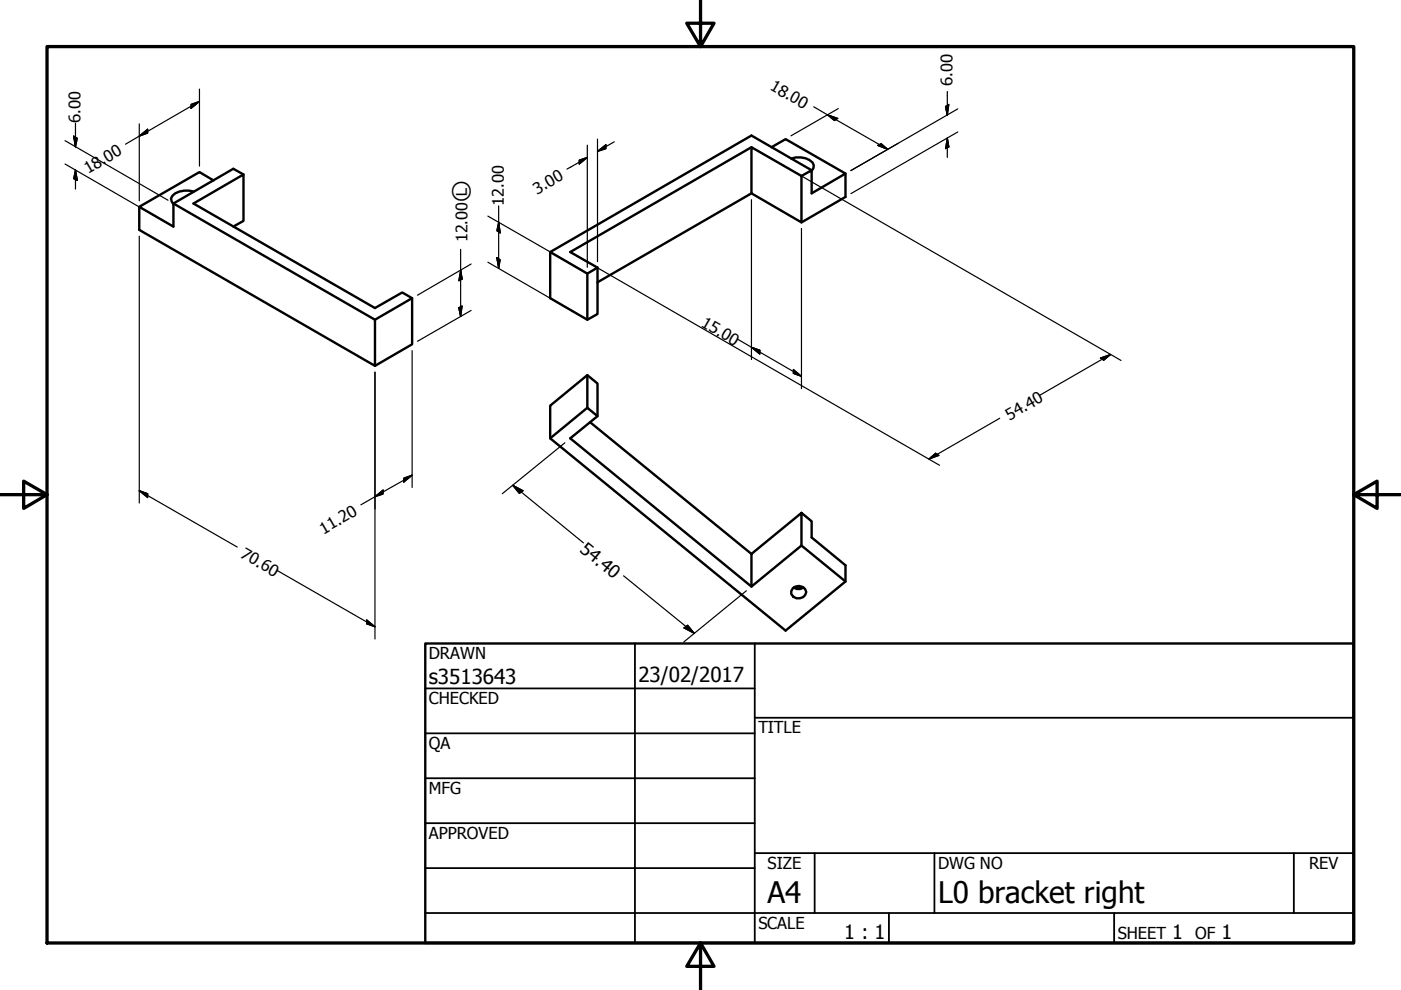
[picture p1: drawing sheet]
<svg xmlns="http://www.w3.org/2000/svg" width="297mm" height="210mm" viewBox="0 0 297 210" stroke-linecap="round" stroke-linejoin="round" font-family="sans-serif">
<!-- layer: Visible (ANSI) -->
<g fill="none" stroke="#000" stroke-width=".51">
<path d="M51.6 37l-2.1-1.2-12.7 7.4v4.8l-7.3-4.1 12.8-7.4 3 1.8M159.3 31.2l10.6 6.1v9.9l-10.6-6.2zM159.3 31.2l-38.4 22.2 5.8 3.3-2.2 1.3-7.9-4.6M163.6 31.2l3-1.7 12.7 7.3-7.2 4.2v-4.9l-2.2 1.2M167.8 33.6a4.5 4.5 0 0 1 4.5 .9l.2 .5v.7l-.4 .5M172.1 36.1l-12.8-7.4-42.7 24.7v9.8l7.9 4.6 2.2-1.2v-9.9M179.3 36.8v5l-9.4 5.4M36.8 43.2l42.7 24.6v9.8l-50-28.9v-4.8M41.1 40.6a4.8 4.8 0 0 0-4.5 .9l-.3 .6 .1 .6 .4 .6M49.5 48l2.1-1.2v-9.8l-10.6 6.2 38.5 22.1 5.8-3.3 2.1 1.2-7.9 4.6M124.5 58v9.8M159.3 41l-32.6 18.9"/>
<path d="M87.4 63.2v9.8l-7.9 4.6M124.5 79.5v7M125.1 89.5l34.2 27.9M126.7 88.2l-2.2-1.7-7.9 6.4M159.3 117.4l10.6-8.7v7l-10.6 8.7zM169.9 108.7l2.2 1.8v3.5l7.2 5.9v3.4l-12.7 10.4-50-40.8v-6.9l7.9-6.5 2.2 1.8v6.9l-5.8 4.7 38.4 31.5M169.9 115.7l9.4 7.6M168.1 124.7a1.7 1.7 0 0 1 2.8 .8 1.7 1.7 0 0 1-1.4 1.4 1.7 1.7 0 0 1-1.7-.9v-.7zM168.3 124.6l.6 .3h.8l.7-.3M168.3 124.6l1 .1 1-.1"/>
</g>
<!-- layer: Border (ANSI) -->
<path d="M148.5 -.1v10l-2.9-5h5.8l-2.9 5M10 9.9h277v190h-277zM0 104.9h10l-5-2.9v5.8l5-2.9M287 104.9l5 2.9v-5.8l-5 2.9h10M148.5 199.9l2.9 5h-5.8l2.9-5v10" fill="none" stroke="#000" stroke-width=".7"/>
<!-- layer: Title (ANSI) -->
<g fill="none" stroke="#000" stroke-width=".38">
<path d="M134.6 136.4v63.5M160 136.4v63.5M90.2 146h69.8M90.2 155.5h69.8M160 152.2h127M90.2 165h69.8M90.2 174.5h69.8M90.2 193.6h196.8M90.2 184.1h69.8M160 180.9h127M172.7 180.9v12.7M188.5 193.6v6.3"/>
<path d="M198.1 180.9v12.7M236.2 193.6v6.3M274.3 180.9v12.7"/>
</g>
<path d="M90.2 136.4h196.8v63.5h-196.8z" fill="none" stroke="#000" stroke-width=".51"/>
<!-- layer: Dimension (ANSI) -->
<g fill="none" stroke="#000" stroke-width=".25">
<path d="M42.3 18.9v16.3M200.9 19.4v5M13.8 29.8l21.8 12.7M13.8 34.8l21.8 12.6M15.6 28.9l.8 .4-.4 1.9zM16 36l.4 2.3-.8-.4zM16 26.1v5.1M16 36v4.1M29.5 28.9l1.8-1.5v.8zM29.5 26.3v16.3M40.5 22.1l1.8-.6-1.8 1.5zM42.3 21.5l-15.7 9.1"/>
<path d="M122.8 33.9l1.7-.5-1.7 1.4zM124.5 33.4l-4.3 2.4M124.5 30.8v25.9M126.7 32.1l1.8-1.4v.8zM126.7 29.5v26M130.2 30.1l-3.5 2M160.5 31.8l77.2 44.6M172.5 22.6l15.7 9.1M175.5 24.4l2.1 .7-.7 .5zM177.7 23l-10 5.8M186.1 30.8l.7-.3 1.4 1.2zM200.5 22.6l.7-.5-.3 2.3z"/>
<path d="M200.9 29.3l.3 1.9-.7 .3zM200.9 29.3v4.1M203.1 23.1l-22.7 13.1M203.1 28l-22.7 13.1M29.5 50.1v56.6M97.7 57.3l.3 1.9-.7 .3zM97.7 52.9v14.2M99.9 56l-11.4 6.6M103.4 45.8l20 11.5M103.4 55.6l20 11.6M105.3 54.6l.7 .5-.3 1.8zM105.7 47.1l.3 2.3-.7-.5z"/>
<path d="M105.7 43.7v13.2M122 54.1l77.2 44.6M159.3 42.3v33.9M169.9 48.4v34M79.5 78.9v56.6M87.4 74.3v29M97.3 65.2l.7-.3-.3 2.2zM99.9 65.8l-11.4 6.6M156.4 71.9l13.5 7.9M159.3 73.6l1.8 .7v.8zM168.2 78.3l1.7 1.5-1.7-.6zM233.3 75.9l2.2-.7-1.5 1.2z"/>
<path d="M235.5 75.2l-15 8.6M119.8 93.9l-13.3 10.8M197 97.3l1.4-1.2 .7 .5zM212 88.7l-15 8.6M29.5 104l1.8 .7v.8zM29.5 104l20.8 12M79.5 105.3l1.7-1.4v.8zM85.6 101.4l1.8-.7-1.8 1.5zM87.4 100.7l-10.9 6.3M108.7 102.9l2.2 1.1-.8 .6zM108.7 102.9l15 12.2M58.7 120.9l20.8 12"/>
<path d="M77.7 131.4l1.8 1.5-1.8-.7zM132.2 122.1l15 12.2M145 133.1l.8-.5 1.4 1.7zM158.2 125.3l-13.2 10.8"/>
</g>
<g fill="#000" stroke="#000" stroke-width=".25">
<path d="M15.6 28.9l.4 2.3zM15.6 28.9l.8 .4-.4 1.9zM16 36l.4 2.3zM16 36l.4 2.3-.8-.4zM29.5 28.9l1.8-1.5zM29.5 28.9l1.8-1.5v.8zM40.5 23l1.8-1.5zM40.5 22.1l1.8-.6-1.8 1.5zM122.8 34.8l1.7-1.4zM122.8 33.9l1.7-.5-1.7 1.4zM126.7 32.1l1.8-1.4zM126.7 32.1l1.8-1.4v.8z"/>
<path d="M175.5 24.4l2.1 .7zM175.5 24.4l2.1 .7-.7 .5zM186.1 30.8l2.1 .9zM186.1 30.8l.7-.3 1.4 1.2zM200.5 22.6l.4 1.8zM200.5 22.6l.7-.5-.3 2.3zM200.9 29.3l.3 1.9zM200.9 29.3l.3 1.9-.7 .3zM97.7 57.3l.3 1.9zM97.7 57.3l.3 1.9-.7 .3zM105.3 54.6l.4 2.3zM105.3 54.6l.7 .5-.3 1.8z"/>
<path d="M105.7 47.1l.3 2.3zM105.7 47.1l.3 2.3-.7-.5zM97.3 65.2l.4 1.9zM97.3 65.2l.7-.3-.3 2.2zM159.3 73.6l1.8 .7zM159.3 73.6l1.8 .7v.8zM168.2 79.2l1.7 .6zM168.2 78.3l1.7 1.5-1.7-.6zM234 76.4l1.5-1.2zM233.3 75.9l2.2-.7-1.5 1.2zM197 97.3l1.4-1.2zM197 97.3l1.4-1.2 .7 .5z"/>
<path d="M29.5 104l1.8 .7zM29.5 104l1.8 .7v.8zM79.5 105.3l1.7-1.4zM79.5 105.3l1.7-1.4v.8zM85.6 102.2l1.8-1.5zM85.6 101.4l1.8-.7-1.8 1.5zM108.7 102.9l2.2 1.1zM108.7 102.9l2.2 1.1-.8 .6zM77.7 132.2l1.8 .7zM77.7 131.4l1.8 1.5-1.8-.7zM145 133.1l2.2 1.2zM145 133.1l.8-.5 1.4 1.7z"/>
</g>
<g font-size="6.3">
<text x="162.8" y="191.4">A4</text>
<text x="198.9" y="191.5">L0 bracket right</text>
</g>
<g font-size="4.4">
<text x="90.9" y="145.1">s3513643</text>
<text x="135.4" y="144.5">23/02/2017</text>
</g>
<g font-size="4.2">
<text x="179" y="199.2">1 : 1</text>
<text x="248.5" y="199.1">1</text>
<text x="259" y="199.1">1</text>
</g>
<text font-size="3.7" x="122.7" y="116.8" transform="rotate(39 122.7 116.8)">54.40</text>
<g font-size="3.5">
<text x="90.9" y="139.7">DRAWN</text>
<text x="90.9" y="149.3">CHECKED</text>
<text x="160.8" y="155.5">TITLE</text>
<text x="90.9" y="158.8">QA</text>
<text x="90.9" y="168.3">MFG</text>
<text x="90.9" y="177.8">APPROVED</text>
<text x="162.8" y="184.2">SIZE</text>
<text x="198.9" y="184.2">DWG NO</text>
<text x="277.6" y="184.2">REV</text>
<text x="160.8" y="196.9">SCALE</text>
<text x="237" y="199.1">SHEET</text>
<text x="253.4" y="199.1">OF</text>
</g>
<g font-size="3.4">
<text x="163.1" y="18.9" transform="rotate(30 163.1 18.9)">18.00</text>
<text x="201.9" y="18.1" transform="rotate(-90 201.9 18.1)">6.00</text>
<text x="17.1" y="26.1" transform="rotate(-90 17.1 26.1)">6.00</text>
<text x="18.7" y="36.9" transform="rotate(-30 18.7 36.9)">18.00</text>
<text x="113.9" y="41.2" transform="rotate(-30 113.9 41.2)">3.00</text>
<text x="106.8" y="43.7" transform="rotate(-90 106.8 43.7)">12.00</text>
<text x="99.1" y="51.4" transform="rotate(-90 99.1 51.4)">12.00Ⓛ</text>
<text x="148.5" y="69.1" transform="rotate(30 148.5 69.1)">15.00</text>
<text x="214.1" y="89.3" transform="rotate(-30 214.1 89.3)">54.40</text>
<text x="68.6" y="113.4" transform="rotate(-30 68.6 113.4)">11.20</text>
<text x="50.8" y="118.1" transform="rotate(30 50.8 118.1)">70.60</text>
</g>
</svg>
